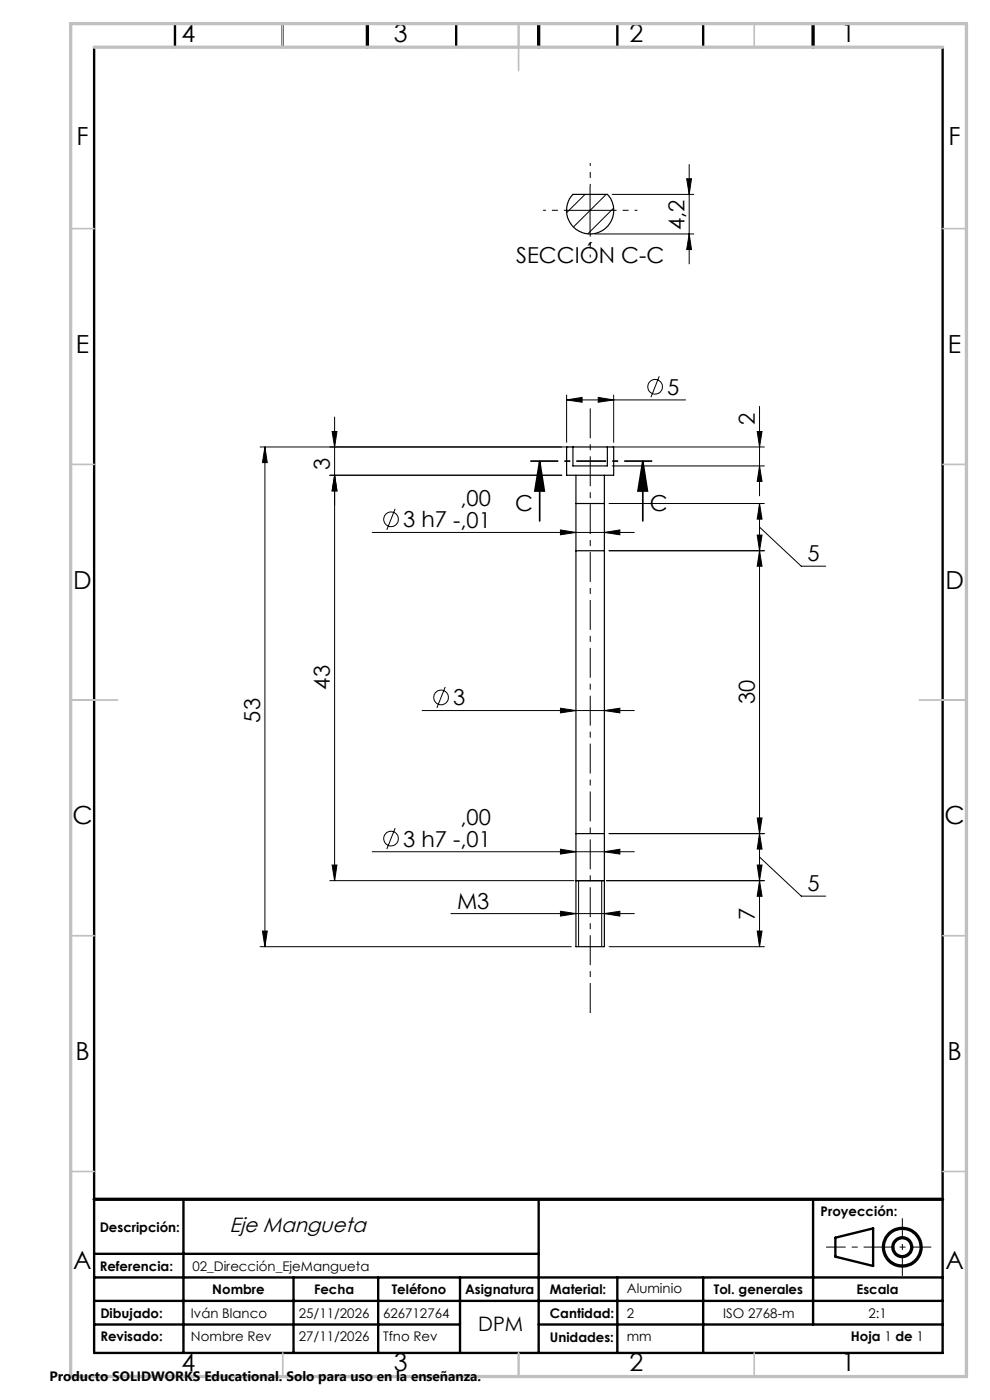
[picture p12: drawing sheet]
<svg xmlns="http://www.w3.org/2000/svg" width="210mm" height="297mm" viewBox="0 0 210 297" stroke-linecap="round" stroke-linejoin="round" font-family="sans-serif">
<path d="M121.5 41.2h7.3a5 5 0 0 1-.1 7 5 5 0 0 1-7 0 5 5 0 0 1-.2-7zM121.5 94.8h-1.3v6h10v-6h-1.4M121.5 94.8v4h7.3v-4M121.5 94.8h7.3M122.2 100.8v100h6v-100M122.2 106.8h6M122.2 116.8h6M122.2 176.8h6M122.2 186.8h6z" fill="none" stroke="#000" stroke-width=".25"/>
<g fill="none" stroke="#000" stroke-width=".21">
<path d="M125.2 39.6v10M145.7 37.9h1l-.5 3.3zM146.2 34.9v21.1M120.2 44.6h10M124.1 41.2l-3.9 3.9M126.2 49.6h21M128.6 41.2l-7 7M129.9 41.2h17.3M130.2 44.1l-5.5 5.5M146.2 49.6l.5 3.3h-1zM139.8 79.8l-1.7 4.5M55.2 94.8h65.3"/>
<path d="M56.2 94.8l.5 3.3h-1zM56.2 94.8v106M70.4 91.5h1.1l-.5 3.3zM71 88.5v98.3M120.2 84.8l3.3-.5v1zM120.2 83.8v10M120.2 84.8h25.2M126.9 84.3l3.3 .5-3.3 .5zM129.9 94.8h32.2M129.9 98.8h32.2M130.2 83.8v10M160.6 91.5h1l-.5 3.3z"/>
<path d="M161.1 98.8l.5 3.3h-1zM161.1 86.2v19M70 100.8h49.2M71 100.8l.5 3.3h-1.1zM79 113h55.5M83.8 107.9l-1.7 4.5M118.9 112.4l3.3 .6-3.3 .4zM128.2 113l3.3-.6v1zM129.2 116.8h32.9M129.2 106.8h32.9M160.6 113.5h1l-.5 3.3zM161.1 106.8l.5 3.3h-1z"/>
<path d="M161.1 116.8l.5 3.3h-1zM161.1 106.8v94M161.1 111.8l8.9 8.3h5.2M89.5 150.7h45M94.4 145.7l-1.7 4.5M118.9 150.2l3.3 .5-3.3 .5zM128.2 150.7l3.3-.5v1zM83.8 175.7l-1.7 4.4M129.2 176.8h32.9M160.6 173.5h1l-.5 3.3zM161.1 176.8l.5 3.3h-1zM55.7 197.5h1l-.5 3.3z"/>
<path d="M70 186.8h51.7M70.4 183.5h1.1l-.5 3.3zM79 180.7h55.5M95.6 193.8h38.9M118.9 193.3l3.3 .5-3.3 .5zM118.9 180.2l3.3 .5-3.3 .5zM122.7 186.8v14M127.6 186.8v14M128.2 193.8l3.3-.5v1zM128.2 180.7l3.3-.5v1zM128.6 186.8h33.5M160.6 183.5h1l-.5 3.3z"/>
<path d="M160.6 197.5h1l-.5 3.3zM161.1 186.8l.5 3.3h-1zM161.1 181.8l8.9 8.3h5.2M55.2 200.8h66M129.2 200.8h32.9"/>
<circle cx="139" cy="82.1" r="1.55"/>
<circle cx="82.9" cy="110.2" r="1.55"/>
<circle cx="93.5" cy="148" r="1.56"/>
<circle cx="82.9" cy="177.9" r="1.55"/>
</g>
<path d="M114.5 97.8l1 6.4h-2zM114.5 97.8v12.7M136.3 97.8l1 6.4h-2zM136.3 97.8v12.7" fill="none" stroke="#000" stroke-width=".35"/>
<g fill="none" stroke="#000" stroke-width=".7" stroke-linecap="butt">
<circle cx="191.4" cy="264.6" r="4"/>
<circle cx="191.4" cy="264.6" r="2"/>
</g>
<path d="M125.2 39.6v-5M120.2 44.6h-5M125.2 49.6v5M130.2 44.6h5" fill="none" stroke="#000" stroke-width=".21" stroke-dasharray="15.2 1.3 1.3 1.3" stroke-dashoffset="14.6" stroke-linecap="butt"/>
<path d="M125.2 214.9v-128.3" fill="none" stroke="#000" stroke-width=".21" stroke-dasharray="6.3 1.3 1.3 1.3" stroke-linecap="butt"/>
<path d="M138.3 97.8h-25.8" fill="none" stroke="#000" stroke-width=".35" stroke-dasharray="6.3 1.3 1.3 1.3" stroke-dashoffset=".4" stroke-linecap="butt"/>
<path d="M197.5 264.6h-22.3" fill="none" stroke="#000" stroke-width=".21" stroke-dasharray="6.3 1.3 1.3 1.3" stroke-dashoffset="2.2" stroke-linecap="butt"/>
<path d="M191.4 258.4v12.3" fill="none" stroke="#000" stroke-width=".21" stroke-dasharray="6.3 1.3 1.3 1.3" stroke-dashoffset="2.1" stroke-linecap="butt"/>
<g fill="none" stroke="#000" stroke-width=".5">
<path d="M20 10v277h180v-277M37.1 5v5M60 5v5M96.8 5v5M131 5v5M149.2 5v5M38.9 254.4v32.6M114.3 254.4v32.6M172.5 254.4v26.6M20 266h94.3M20 271h180M20 276h180"/>
<path d="M62.3 271v16M80.2 271v16M97.6 271v16M131 271v16M149.2 271v16M177.2 262.6l8-2v8l-8-2zM20 281h77.6M114.3 281h85.7"/>
</g>
<path d="M77.9 5v5M114.3 5v5M172.5 5v5M20 254.4h180" fill="none" stroke="#000" stroke-width=".7"/>
<g fill="none" stroke="#c0c0c0" stroke-width=".35">
<path d="M60 5v5M110 5v10M160 5v5M15 48.5h5M200 48.5h5M15 98.5h5M200 98.5h5M15 148.5h10M195 148.5h10M15 198.5h5M200 198.5h5M15 248.5h5"/>
<path d="M200 248.5h5M60 287v5M110 287v5M160 287v5"/>
</g>
<path d="M15 5h190v287h-190zM20 10h180" fill="none" stroke="#c0c0c0" stroke-width=".7"/>
<g fill="#000">
<path d="M145.7 37.9h1l-.5 3.3zM146.2 49.6l.5 3.3h-1z"/>
<path d="M120.2 84.8l3.3-.5v1zM126.9 84.3l3.3 .5-3.3 .5zM118.9 180.2l3.3 .5-3.3 .5zM128.2 180.7l3.3-.5v1zM160.6 183.5h1l-.5 3.3zM161.1 176.8l.5 3.3h-1zM160.6 113.5h1l-.5 3.3zM161.1 106.8l.5 3.3h-1zM118.9 150.2l3.3 .5-3.3 .5zM128.2 150.7l3.3-.5v1zM118.9 112.4l3.3 .6-3.3 .4zM128.2 113l3.3-.6v1z"/>
<path d="M136.3 97.8l1 6.4h-2zM114.5 97.8l1 6.4h-2z"/>
<path d="M71 100.8l.5 3.3h-1.1zM70.4 91.5h1.1l-.5 3.3zM160.6 197.5h1l-.5 3.3zM161.1 186.8l.5 3.3h-1zM160.6 173.5h1l-.5 3.3zM161.1 116.8l.5 3.3h-1z"/>
<path d="M71 100.8l.5 3.3h-1.1zM70.4 183.5h1.1l-.5 3.3zM56.2 94.8l.5 3.3h-1zM55.7 197.5h1l-.5 3.3zM160.6 91.5h1l-.5 3.3zM161.1 98.8l.5 3.3h-1z"/>
<path d="M128.2 193.8l3.3-.5v1zM118.9 193.3l3.3 .5-3.3 .5z"/>
</g>
<g font-size="5.3">
<text x="38.5" y="8.9">4</text>
<text x="83.5" y="8.9">3</text>
<text x="133.5" y="8.9">2</text>
<text x="178.5" y="8.9">1</text>
<text x="16.2" y="30.7">F</text>
<text x="201.2" y="30.7">F</text>
<text x="16.1" y="74.9">E</text>
<text x="201.1" y="74.9">E</text>
<text x="15.5" y="124.9">D</text>
<text x="200.5" y="124.9">D</text>
<text x="15.4" y="174.9">C</text>
<text x="200.4" y="174.9">C</text>
<text x="16" y="224.9">B</text>
<text x="201" y="224.9">B</text>
<text x="15.5" y="269.2">A</text>
<text x="200.5" y="269.2">A</text>
<text x="38.5" y="290.9">4</text>
<text x="83.5" y="290.9">3</text>
<text x="133.5" y="290.9">2</text>
<text x="178.5" y="290.9">1</text>
</g>
<g font-size="4.7">
<text x="145.2" y="48.8" transform="rotate(-90 145.2 48.8)">4,2</text>
<text x="109.5" y="55.7">SECCIÓN C-C</text>
<text x="141.5" y="83.7">5</text>
<text x="160.1" y="90.1" transform="rotate(-90 160.1 90.1)">2</text>
<text x="70" y="99.8" transform="rotate(-90 70 99.8)">3</text>
<text x="97.7" y="107.4">,00</text>
<text x="85.5" y="111.9">3 h7 -,01</text>
<text x="109.3" y="108.4">C</text>
<text x="137.8" y="108.4">C</text>
<text x="171.3" y="119.1">5</text>
<text x="70" y="146.3" transform="rotate(-90 70 146.3)">43</text>
<text x="96.1" y="149.7">3</text>
<text x="160.1" y="149.4" transform="rotate(-90 160.1 149.4)">30</text>
<text x="55.2" y="153.3" transform="rotate(-90 55.2 153.3)">53</text>
<text x="85.5" y="179.6">3 h7 -,01</text>
<text x="97.7" y="175.1">,00</text>
<text x="171.3" y="189.1">5</text>
<text x="96.9" y="192.8">M3</text>
<text x="160.1" y="195.1" transform="rotate(-90 160.1 195.1)">7</text>
</g>
<text font-size="4.4" x="48.7" y="261.3">Eje Mangueta</text>
<text font-size="4.2" x="101.4" y="282.3">DPM</text>
<text font-size="2.9" x="10.5" y="292.9">Producto SOLIDWORKS Educational. Solo para uso en la enseñanza.</text>
<g font-size="2.8">
<text x="21.1" y="261.3">Descripción:</text>
<text x="174.1" y="258">Proyección:</text>
<text x="21.1" y="269.7">Referencia:</text>
<text x="40.8" y="269.7">02_Dirección_EjeMangueta</text>
<text x="45" y="274.5">Nombre</text>
<text x="66.6" y="274.5">Fecha</text>
<text x="83.1" y="274.5">Teléfono</text>
<text x="98.6" y="274.5">Asignatura</text>
<text x="116.7" y="274.5">Material:</text>
<text x="133" y="274.4">Aluminio</text>
<text x="151.4" y="274.5">Tol. generales</text>
<text x="181.7" y="274.5">Escala</text>
<text x="21.3" y="279.7">Dibujado:</text>
<text x="40.5" y="279.7">Iván Blanco</text>
<text x="63.4" y="279.7">25/11/2026</text>
<text x="81.3" y="279.7">626712764</text>
<text x="116.7" y="279.7">Cantidad:</text>
<text x="133" y="279.6">2</text>
<text x="153.4" y="279.7">ISO 2768-m</text>
<text x="184.2" y="279.7">2:1</text>
<text x="21.3" y="284.6">Revisado:</text>
<text x="40.5" y="284.6">Nombre Rev</text>
<text x="63.4" y="284.6">27/11/2026</text>
<text x="81.3" y="284.6">Tfno Rev</text>
<text x="116.7" y="284.6">Unidades:</text>
<text x="133" y="284.5">mm</text>
<text x="180.5" y="284.5">Hoja 1 de 1</text>
</g>
</svg>
